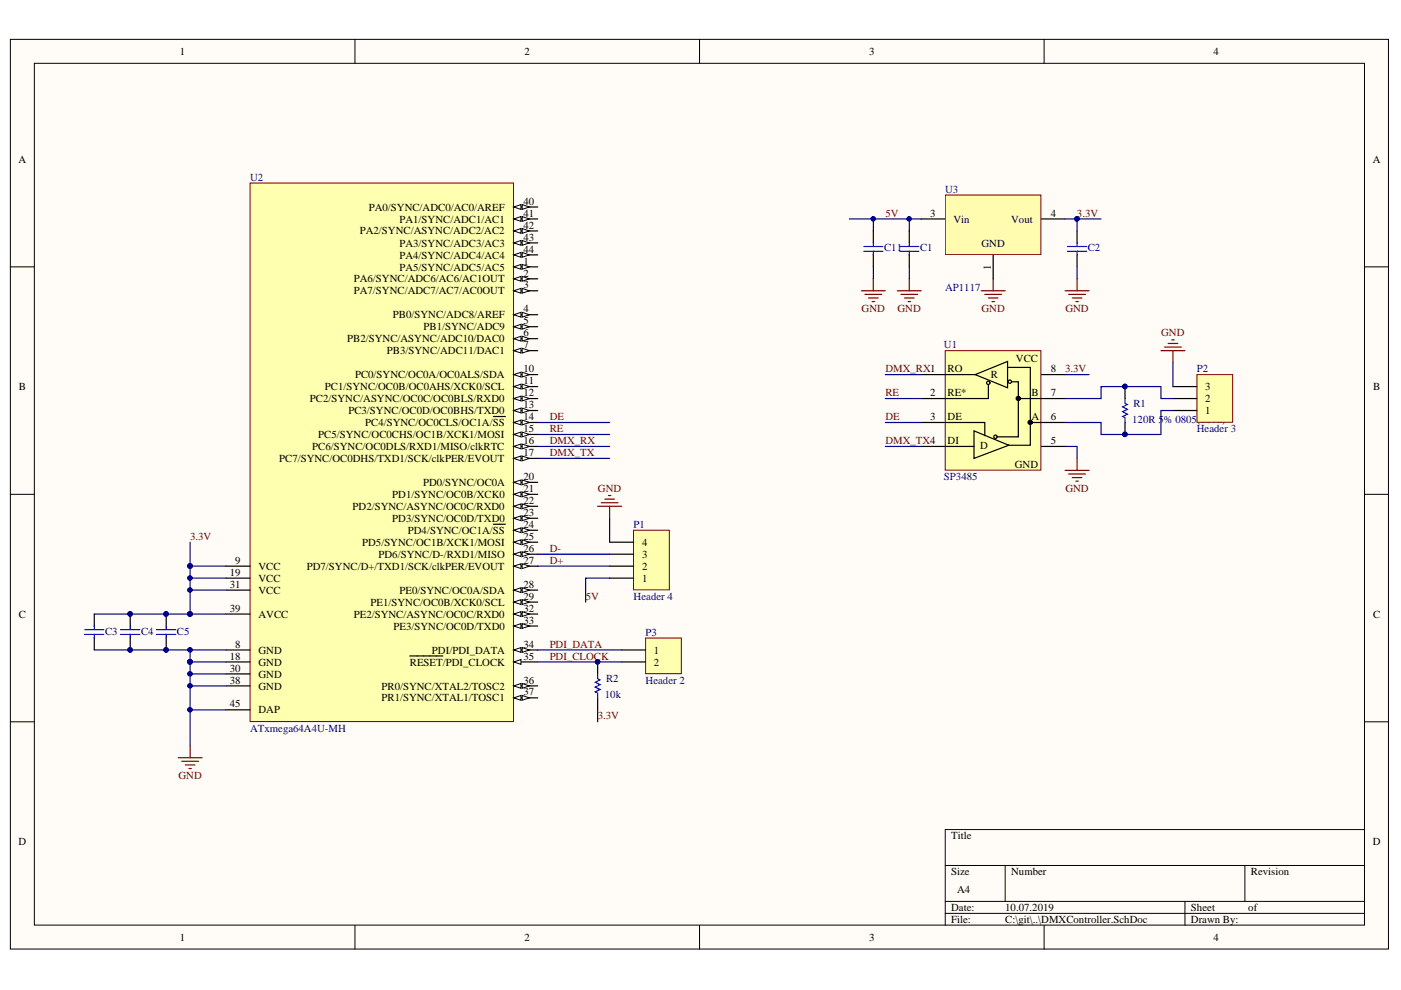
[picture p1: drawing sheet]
# Altium project DMXController.PrjPcb
1 sheet, 14 parts. Net scope: global (net labels, ports and power ports of the same name join across sheets).
Board file: DMXController.PcbDoc

## Sheet DMXController.SchDoc
size A4

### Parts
C1  10u  [CAPC0805(2012)100_M]  (value not drawn)
C2  22u  [CAPC0805(2012)100_M]  (value not drawn)
C3  100n  [CAPC0805(2012)100_M]  (value not drawn)
C4  100n  [CAPC0805(2012)100_M]  (value not drawn)
C5  100n  [CAPC0805(2012)100_M]  (value not drawn)
C11  10u  [CAPC0805(2012)100_M]  (value not drawn)
P1  Header 4  [HDR1X4]
P2  Header 3  [HDR1X3]
P3  Header 2  [HDR1X2]
R1  120R 5% 0805(2012)  [RESC0805(2012)_N]
R2  10k  [RESC0805(2012)_N]
U1  SP3485  [SOIC8]
U2  ATxmega64A4U-MH  [44M1_L]
U3  AP1117  [SOT-223]

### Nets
GND: C1.1 C2.1 C3.1 C4.1 C5.1 C11.1 P1.4 P2.3 U1.5(GND) U2.8(GND) U2.18(GND) U2.30(GND) U2.38(GND) U2.45(DAP) U3.1(GND)
3.3V: C2.2 C3.2 C4.2 C5.2 R2.1 U1.8(VCC) U2.9(VCC) U2.19(VCC) U2.31(VCC) U2.39(AVCC) U3.4(Vout)
5V: C1.2 C11.2 P1.1 U3.3(Vin)
D+: P1.2 U2.27(PD7/SYNC/D+/TXD1/SCK/clkPER/EVOUT)
D-: P1.3 U2.26(PD6/SYNC/D-/RXD1/MISO)
DE: U1.3(DE) U2.14(PC4/SYNC/OC0CLS/OC1A/~{SS})
DMX_RX: U1.1(RO) U2.16(PC6/SYNC/OC0DLS/RXD1/MISO/clkRTC)
DMX_TX: U1.4(DI) U2.17(PC7/SYNC/OC0DHS/TXD1/SCK/clkPER/EVOUT)
PDI_CLOCK: P3.2 R2.2 U2.35(~{RESET}/PDI_CLOCK)
PDI_DATA: P3.1 U2.34(PDI/PDI_DATA)
RE: U1.2(RE*) U2.15(PC5/SYNC/OC0CHS/OC1B/XCK1/MOSI)
NetP2_1: P2.1 R1.1 U1.6(A)
NetP2_2: P2.2 R1.2 U1.7(B)

Not connected (* = marked no-connect by the designer): U2 1(PA5/SYNC/ADC5/AC5) 2(PA6/SYNC/ADC6/AC6/AC1OUT) 3(PA7/SYNC/ADC7/AC7/AC0OUT) 4(PB0/SYNC/ADC8/AREF) 5(PB1/SYNC/ADC9) 6(PB2/SYNC/ASYNC/ADC10/DAC0) 7(PB3/SYNC/ADC11/DAC1) 10(PC0/SYNC/OC0A/OC0ALS/SDA) 11(PC1/SYNC/OC0B/OC0AHS/XCK0/SCL) 12(PC2/SYNC/ASYNC/OC0C/OC0BLS/RXD0) 13(PC3/SYNC/OC0D/OC0BHS/TXD0) 20(PD0/SYNC/OC0A) 21(PD1/SYNC/OC0B/XCK0) 22(PD2/SYNC/ASYNC/OC0C/RXD0) 23(PD3/SYNC/OC0D/TXD0) 24(PD4/SYNC/OC1A/~{SS}) 25(PD5/SYNC/OC1B/XCK1/MOSI) 28(PE0/SYNC/OC0A/SDA) 29(PE1/SYNC/OC0B/XCK0/SCL) 32(PE2/SYNC/ASYNC/OC0C/RXD0) 33(PE3/SYNC/OC0D/TXD0) 36(PR0/SYNC/XTAL2/TOSC2) 37(PR1/SYNC/XTAL1/TOSC1) 40(PA0/SYNC/ADC0/AC0/AREF) 41(PA1/SYNC/ADC1/AC1) 42(PA2/SYNC/ASYNC/ADC2/AC2) 43(PA3/SYNC/ADC3/AC3) 44(PA4/SYNC/ADC4/AC4)
